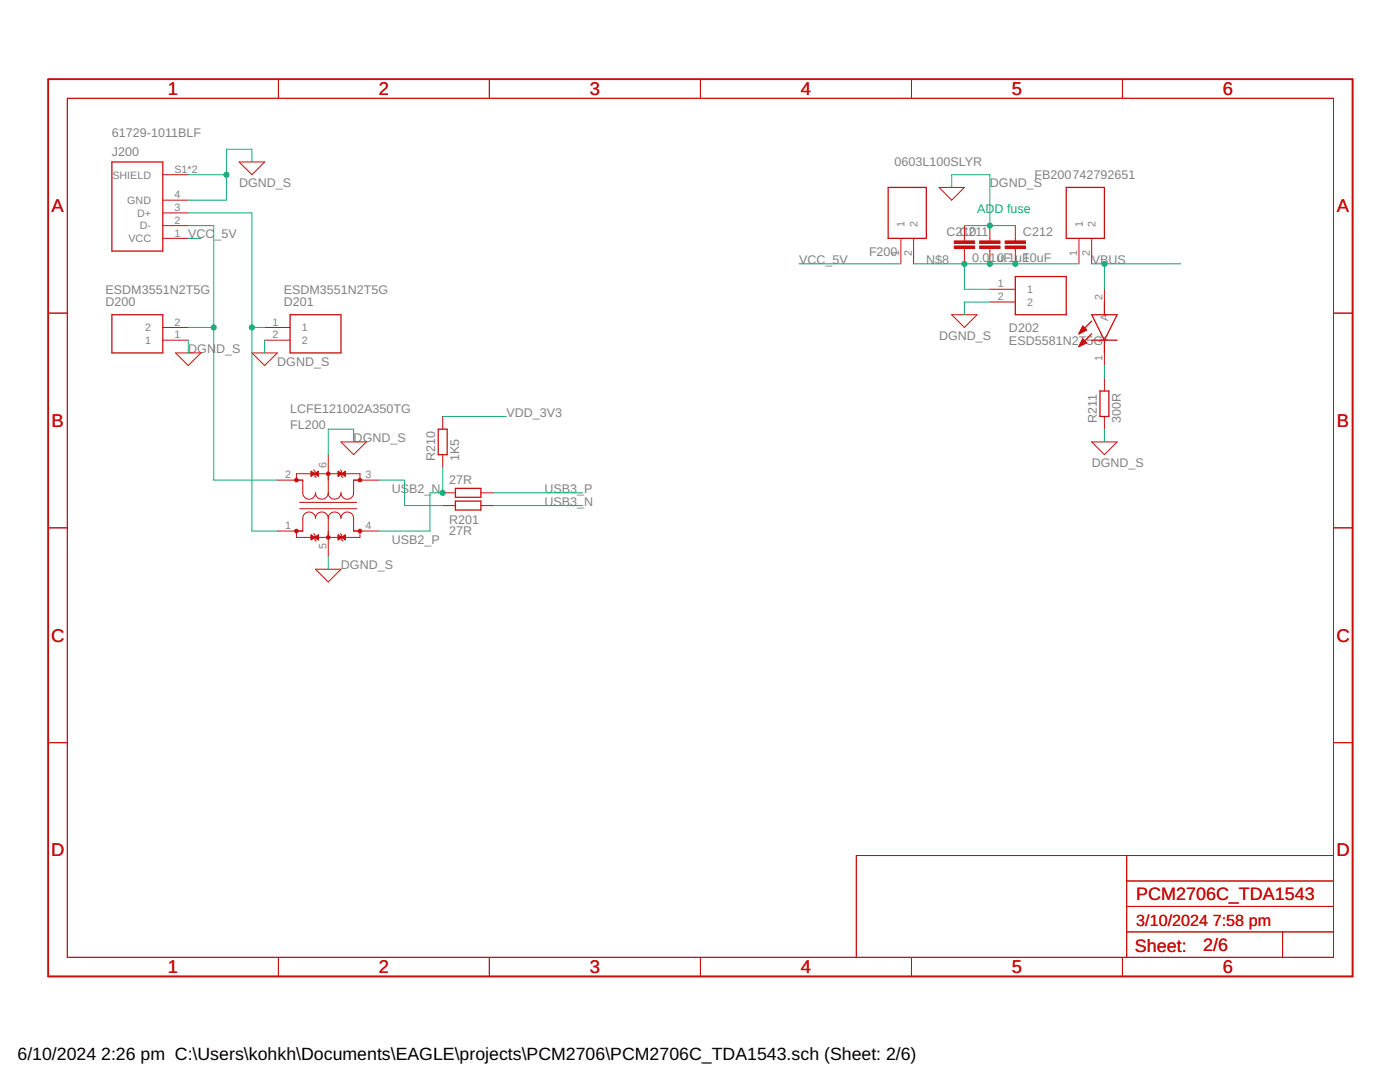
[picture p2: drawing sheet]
<svg xmlns="http://www.w3.org/2000/svg" width="279mm" height="216mm" viewBox="0 0 279 216" stroke-linecap="round" stroke-linejoin="round" font-family="sans-serif">
<g fill="none" stroke="#c90d0c" stroke-width=".25">
<path d="M22.3 32.3h10.2v17.8h-10.2zM177.2 37.4h7.7v10.2h-7.7zM212.8 37.4h7.6v10.2h-7.6zM202.6 55.2h10.2v7.6h-10.2zM22.3 62.8h10.2v7.6h-10.2zM57.9 62.8h10.2v7.6h-10.2zM215.4 69.1h.1M215.4 66.4h.3M215.5 68.9h.4M215.5 66.2h.7M215.6 68.6h.7M215.6 66h1"/>
<path d="M215.7 68.4h1.1M215.8 65.7h1M215.8 68.2h.9M215.9 65.5h.6M215.9 68h.6M216 65.3h.3M216 67.8h.2M216.1 67.6l.8 .8-1.6 .8zM216.1 65.1l.8 .7-1.6 .8zM217.9 62.8h5l-2.5 5.1zM217.9 67.9h5M217.9 66.6l-2.6 2.6"/>
<path d="M217.9 64.1l-2.6 2.5M219.5 78h1.8v5.1h-1.8zM220.4 60.3v2.5M220.4 67.9v2.5M87.5 85.6h1.7v5.1h-1.7zM90.9 97.5h5.1v1.7h-5.1zM90.9 100h5.1v1.8h-5.1z"/>
</g>
<g fill="none" stroke="#c90d0c" stroke-width=".2">
<path d="M13.4 19.6h252.7v171.4h-252.7zM55.6 15.8v3.8M97.7 15.8v3.8M139.8 15.8v3.8M181.9 15.8v3.8M224 15.8v3.8M32.5 39.9h5.1M32.5 34.9h5.1M47.7 32.3h5.1l-2.5 2.6zM187.4 37.4h5.1l-2.6 2.5zM32.5 47.6h5.1M32.5 45h5.1"/>
<path d="M32.5 42.5h5.1M179.8 47.6v5M182.3 47.6v5M192.5 45v3.1M192.5 49.6v3M197.5 57.7h5.1M197.5 45v3.1M197.5 49.6v3M202.6 45v3.1M202.6 49.6v3M215.3 47.6v5M217.9 47.6v5"/>
<path d="M220.4 57.7v2.6M9.6 62.5h3.8M32.5 65.3h5.1M32.5 67.9h5.1M35 70.4h5.1l-2.5 2.5zM50.3 70.4h5.1l-2.6 2.5zM52.8 65.3h5.1M52.8 67.9h5.1M189.9 62.8h5.1l-2.5 2.5zM197.5 60.3h5.1M220.4 70.4v2.5M220.4 75.5v2.5"/>
<path d="M266.1 62.5h3.8M55.4 95.8h5v2.5a1.27 1.27 0 0 0 1.3 1.3 1.27 1.27 0 0 0 1.3-1.3 1.27 1.27 0 0 0 1.2 1.3 1.27 1.27 0 0 0 1.3-1.3M59.2 95.8v-1.3h12.6v1.3M62.1 95h.1M62.1 94.8h.3M62.1 94.7h.4M62.1 94.6h.6M62.1 94.5h.7M62.1 94.4h.5M62.1 94.3h.3M62.1 94.1h.1M62.6 93.8l.2 .2v1l.3 .3"/>
<path d="M62.8 94.5l.7-.5v1l-1.4-1v1l.7-.5M62.8 94.5h.7M62.9 94.6h.6M63 94.4h.5M63.1 94.7h.4M63.2 94.3h.3M63.2 94.8h.3M63.4 94.1h.1M63.4 95h.1M65.5 90.7v7.6M67.5 94v1l1.4-1v1zM67.5 95h.1"/>
<path d="M67.5 94.8h.3M67.5 94.7h.4M67.5 94.6h.6M67.5 94.5h.7M67.5 94.4h.5M67.5 94.3h.3M67.5 94.1h.1M67.9 93.8l.3 .2v1l.2 .3M68.1 88.2h5l-2.5 2.5zM68.2 94.5h.7M68.3 94.6h.6M68.4 94.4h.5"/>
<path d="M68.5 94.7h.4M68.6 94.3h.3M68.6 94.8h.3M68.8 94.1h.1M68.8 95h.1M75.6 95.8h-5v2.5a1.26 1.26 0 0 1-1.3 1.3 1.26 1.26 0 0 1-1.2-1.3 1.27 1.27 0 0 1-1.3 1.3 1.27 1.27 0 0 1-1.3-1.3M88.3 98.3h2.6M88.3 83.1v2.5M88.3 90.7v2.6M96 98.3h2.5M217.9 88.2h5l-2.5 2.5zM220.4 83.1v2.5"/>
<path d="M9.6 105.3h3.8M59.2 106v1.2h12.6v-1.2M59.8 101.5h11.4M59.8 100.2h11.4M62.1 107.6h.1M62.1 107.5h.3M62.1 107.4h.5M62.1 107.3h.7M62.1 107.1h.6M62.1 107h.4M62.1 106.9h.3M62.1 106.8h.1"/>
<path d="M62.6 106.5l.2 .2v1l.3 .3M62.8 107.2l.7-.5v1l-1.4-1v1l.7-.5M62.8 107.3h.7M62.9 107.1h.6M63 113.6h5.1l-2.6 2.5zM63 107.4h.5M63.1 107h.4M63.2 107.5h.3M63.2 106.9h.3M63.4 107.6h.1M63.4 106.8h.1M65.5 103.4a1.27 1.27 0 0 1 1.3-1.2 1.27 1.27 0 0 1 1.3 1.2 1.26 1.26 0 0 1 1.2-1.2 1.26 1.26 0 0 1 1.3 1.2v2.6h5"/>
<path d="M65.5 103.4a1.27 1.27 0 0 0-1.3-1.2 1.27 1.27 0 0 0-1.2 1.2 1.27 1.27 0 0 0-1.3-1.2 1.27 1.27 0 0 0-1.3 1.2v2.6h-5M65.5 103.4v7.6M67.5 107.6h.1M67.5 107.5h.3M67.5 107.4h.5M67.5 107.3h.7M67.5 107.1h.6M67.5 107h.4M67.5 106.9h.3M67.5 106.8h.1M67.9 106.5l.3 .2v1l.2 .3M68.2 107.2l.7-.5v1l-1.4-1v1l.7-.5"/>
<path d="M68.2 107.3h.7M68.3 107.1h.6M68.4 107.4h.5M68.5 107h.4M68.6 107.5h.3M68.6 106.9h.3M68.8 107.6h.1M68.8 106.8h.1M88.3 100.9h2.6M96 100.9h2.5M266.1 105.3h3.8M9.6 148.2h3.8"/>
<path d="M266.1 148.2h3.8M224.9 170.7v20.3M224.9 175.8h41.2M266.1 170.7h-95.2v20.3M55.6 191v3.8M97.7 191v3.8M139.8 191v3.8M181.9 191v3.8M224 191v3.8M224.9 185.9h41.2M224.9 180.9h41.2M256 185.9v5.1"/>
</g>
<path d="M9.6 15.8h260.3v179h-260.3z" fill="none" stroke="#c90d0c" stroke-width=".32"/>
<g fill="#c90d0c" stroke="#c90d0c" stroke-width=".2">
<path d="M200.6 49.1h4.1v.5h-4.1z"/>
<path d="M200.6 48.1h4.1v.5h-4.1z"/>
<path d="M190.4 49.1h4.1v.5h-4.1z"/>
<path d="M190.4 48.1h4.1v.5h-4.1z"/>
<path d="M195.5 49.1h4.1v.5h-4.1z"/>
<path d="M195.5 48.1h4.1v.5h-4.1z"/>
</g>
<g fill="#c90d0c" stroke="#c90d0c" stroke-width=".2">
<circle cx="59.2" cy="106" r=".36"/>
<circle cx="65.5" cy="107.2" r=".36"/>
<circle cx="71.8" cy="106" r=".36"/>
<circle cx="71.8" cy="95.8" r=".36"/>
<circle cx="65.5" cy="94.5" r=".36"/>
<circle cx="59.2" cy="95.8" r=".36"/>
</g>
<g fill="none" stroke="#0dab76" stroke-width=".2">
<path d="M37.6 34.9h7.6M50.3 32.3v-2.5h-5.1v10.1h-7.6M189.9 37.4v-2.5h7.6v10.1M37.6 42.5h12.7v63.5h5.1M37.6 45h5.1v50.8h12.7M37.6 47.6h2.5M159.5 52.6h20.3M182.3 52.6h33M192.5 45h10.1M192.5 52.6v5.1h5M217.9 52.6h17.7M220.4 52.6v5.1"/>
<path d="M37.6 65.3h5.1M37.6 67.9v2.5M50.3 65.3h2.5M52.8 67.9v2.5M197.5 60.3h-5v2.5M220.4 72.9v2.6M70.6 88.2v-2.6h-5.1v5.1M75.6 95.8h5.1v5.1h7.6M88.3 93.3v5h-2.5v7.7h-10.2M88.3 83.1h12.7M98.5 98.3h17.8M220.4 85.6v2.6"/>
<path d="M65.5 111v2.6M98.5 100.9h17.8"/>
</g>
<g fill="#0dab76" stroke="#0dab76" stroke-width=".2">
<circle cx="50.3" cy="65.3" r=".51"/>
<circle cx="88.3" cy="98.3" r=".51"/>
<circle cx="42.7" cy="65.3" r=".51"/>
<circle cx="220.4" cy="52.6" r=".51"/>
<circle cx="192.5" cy="52.6" r=".51"/>
<circle cx="202.6" cy="52.6" r=".51"/>
<circle cx="197.5" cy="52.6" r=".51"/>
<circle cx="197.5" cy="45" r=".51"/>
<circle cx="45.2" cy="34.9" r=".51"/>
</g>
<g font-size="3.7" fill="#c90d0c">
<text x="33.5" y="19">1</text>
<text x="75.6" y="19">2</text>
<text x="117.7" y="19">3</text>
<text x="159.8" y="19">4</text>
<text x="201.9" y="19">5</text>
<text x="244.1" y="19">6</text>
<text x="10.3" y="42.3">A</text>
<text x="266.8" y="42.3">A</text>
<text x="10.3" y="85.2">B</text>
<text x="266.8" y="85.2">B</text>
<text x="10.2" y="128">C</text>
<text x="266.7" y="128">C</text>
<text x="10.2" y="170.9">D</text>
<text x="266.7" y="170.9">D</text>
<text x="33.5" y="194.2">1</text>
<text x="75.6" y="194.2">2</text>
<text x="117.7" y="194.2">3</text>
<text x="159.8" y="194.2">4</text>
<text x="201.9" y="194.2">5</text>
<text x="244.1" y="194.2">6</text>
</g>
<g font-size="3.6" fill="#c90d0c">
<text x="226.8" y="179.6">PCM2706C_TDA1543</text>
<text x="226.5" y="189.9">Sheet:</text>
<text x="240.1" y="189.8">2/6</text>
</g>
<g font-size="3.5">
<text x="3.5" y="211.4">6/10/2024</text>
<text x="20.2" y="211.4">2:26 pm C:\Users\kohkh\Documents\EAGLE\projects\PCM2706\PCM2706C_TDA1543.sch (Sheet: 2/6)</text>
</g>
<g font-size="3.2" fill="#c90d0c">
<text x="226.8" y="184.7">3/10/2024</text>
<text x="242" y="184.7">7:58 pm</text>
</g>
<g font-size="2.5" fill="#808080">
<text x="22.3" y="27.2">61729-1011BLF</text>
<text x="22.3" y="31.1">J200</text>
<text x="178.5" y="33.2">0603L100SLYR</text>
<text x="206.4" y="35.7">FB200742792651</text>
<text x="47.7" y="37.4">DGND_S</text>
<text x="197.6" y="37.4">DGND_S</text>
<text x="37.6" y="47.6">VCC</text>
<text x="42.8" y="47.6">_5V</text>
<text x="188.9" y="47.2">C2C211</text>
<text x="192.1" y="47.2">10</text>
<text x="204.2" y="47.2">C212</text>
<text x="159.5" y="52.6">VCC_5V</text>
<text x="173.4" y="51">F200</text>
<text x="184.9" y="52.6">N$8</text>
<text x="194" y="52.3">0.01uF</text>
<text x="199.1" y="52.3">0.1uF</text>
<text x="204.2" y="52.3">10uF</text>
<text x="217.9" y="52.6">VBUS</text>
<text x="21.1" y="58.6">ESDM3551N2T5G</text>
<text x="56.6" y="58.6">ESDM3551N2T5G</text>
<text x="21.1" y="61.1">D200</text>
<text x="56.6" y="61.1">D201</text>
<text x="37.6" y="70.4">DGN</text>
<text x="43.1" y="70.4">D_S</text>
<text x="187.4" y="67.9">DGND_S</text>
<text x="201.4" y="68.8">ESD5581N2T5G</text>
<text x="201.4" y="66.2">D202</text>
<text x="55.3" y="73">DGND_S</text>
<text x="57.9" y="82.3">LCFE121002A350TG</text>
<text x="101.1" y="83.1">VDD_3V3</text>
<text x="57.9" y="85.6">FL200</text>
<text x="70.6" y="88.2">DGND_S</text>
<text x="218.9" y="84.4" transform="rotate(-90 218.9 84.4)">R211</text>
<text x="223.7" y="84.4" transform="rotate(-90 223.7 84.4)">300R</text>
<text x="86.9" y="92" transform="rotate(-90 86.9 92)">R210</text>
<text x="91.7" y="92" transform="rotate(-90 91.7 92)">1K5</text>
<text x="217.9" y="93.3">DGND_S</text>
<text x="78.2" y="98.3">USB2_</text>
<text x="86.1" y="98.3">N</text>
<text x="89.6" y="96.6">27R</text>
<text x="108.7" y="98.3">USB3_P</text>
<text x="108.7" y="100.9">USB3_N</text>
<text x="89.6" y="106.7">27R</text>
<text x="89.6" y="104.5">R201</text>
<text x="68" y="113.6">DGND_S</text>
<text x="78.2" y="108.5">USB2_P</text>
</g>
<text font-size="2.5" fill="#0dab76" x="195" y="42.5">ADD fuse</text>
<g font-size="2.1" fill="#808080">
<text x="22.4" y="35.6">SHIELD</text>
<text x="34.8" y="34.5">S1*2</text>
<text x="25.4" y="40.7">GND</text>
<text x="34.8" y="39.6">4</text>
<text x="27.4" y="43.2">D+</text>
<text x="27.9" y="45.8">D-</text>
<text x="34.8" y="47.2">1</text>
<text x="34.8" y="44.7">2</text>
<text x="34.8" y="42.1">3</text>
<text x="180.5" y="45.2" transform="rotate(-90 180.5 45.2)">1</text>
<text x="183.1" y="45.2" transform="rotate(-90 183.1 45.2)">2</text>
<text x="216.1" y="45.2" transform="rotate(-90 216.1 45.2)">1</text>
<text x="218.6" y="45.2" transform="rotate(-90 218.6 45.2)">2</text>
<text x="25.6" y="48.3">VCC</text>
<text x="179.4" y="51.1" transform="rotate(-90 179.4 51.1)">1</text>
<text x="182" y="51.1" transform="rotate(-90 182 51.1)">2</text>
<text x="215" y="51.1" transform="rotate(-90 215 51.1)">1</text>
<text x="217.5" y="51.1" transform="rotate(-90 217.5 51.1)">2</text>
<text x="199.1" y="57.4">1</text>
<text x="199.1" y="59.9">2</text>
<text x="205" y="58.5">1</text>
<text x="220.1" y="59.9" transform="rotate(-90 220.1 59.9)">2</text>
<text x="34.8" y="65">2</text>
<text x="54.4" y="65">1</text>
<text x="205" y="61">2</text>
<text x="221.2" y="64" transform="rotate(-90 221.2 64)">A</text>
<text x="29" y="68.6">1</text>
<text x="29" y="66.1">2</text>
<text x="34.8" y="67.5">1</text>
<text x="54.4" y="67.5">2</text>
<text x="60.2" y="66.1">1</text>
<text x="60.2" y="68.6">2</text>
<text x="220.1" y="72" transform="rotate(-90 220.1 72)">1</text>
<text x="221.2" y="68.1" transform="rotate(-90 221.2 68.1)">K</text>
<text x="56.9" y="95.4">2</text>
<text x="65.1" y="93.5" transform="rotate(-90 65.1 93.5)">6</text>
<text x="72.9" y="95.4">3</text>
<text x="56.9" y="105.6">1</text>
<text x="72.9" y="105.6">4</text>
<text x="65.1" y="109.5" transform="rotate(-90 65.1 109.5)">5</text>
</g>
</svg>
